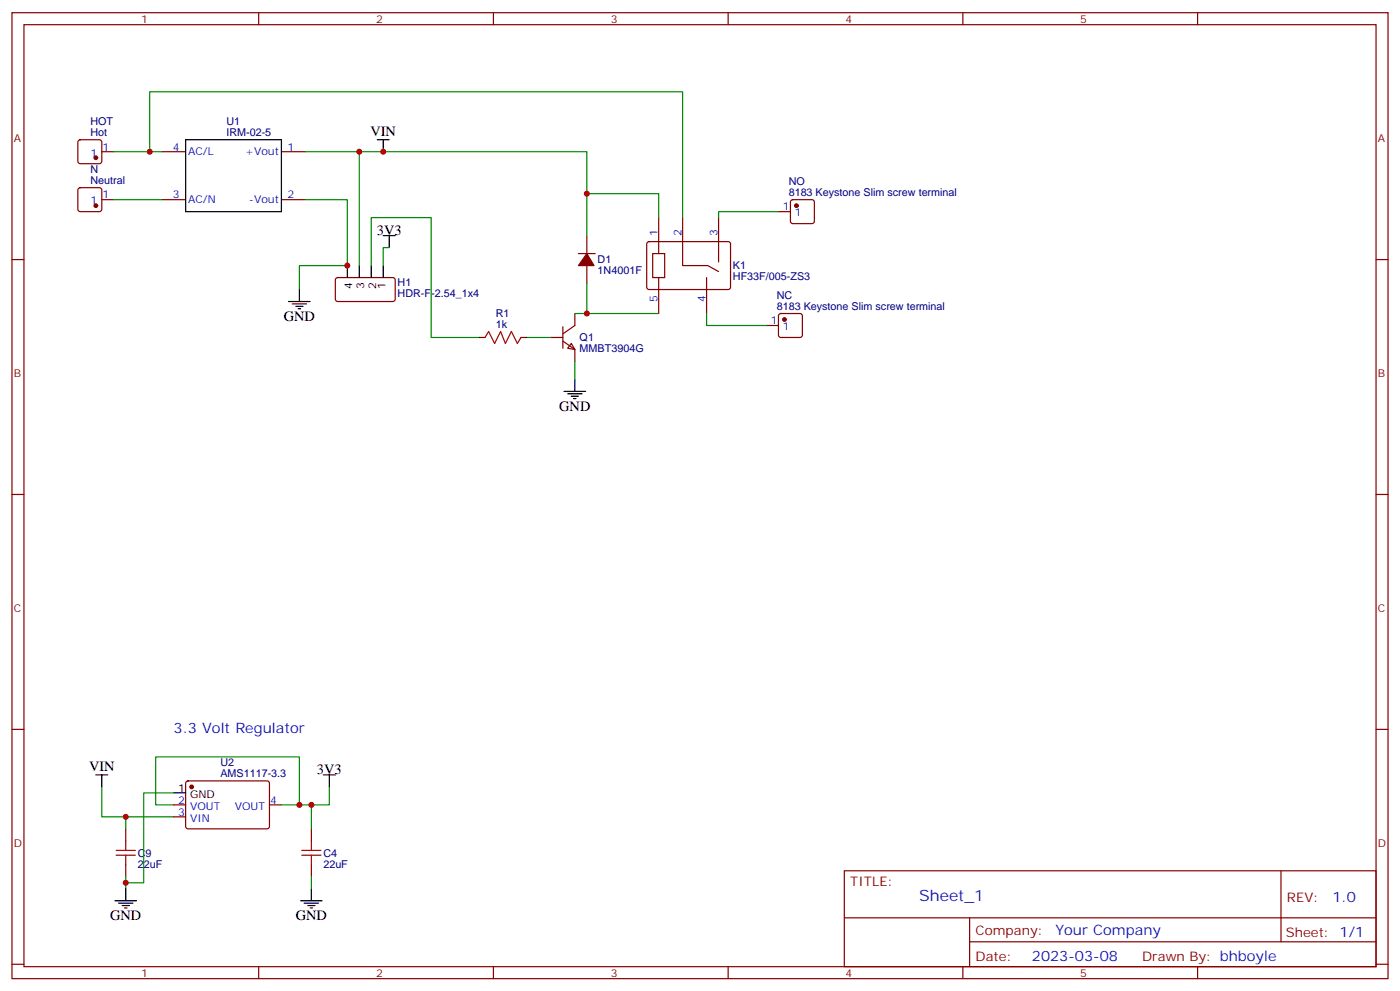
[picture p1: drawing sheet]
<svg xmlns="http://www.w3.org/2000/svg" width="412mm" height="292mm" viewBox="0 0 412 292" stroke-linecap="round" stroke-linejoin="round" font-family="sans-serif">
<g fill="none" stroke="#870000" stroke-width=".35">
<path d="M3.5 3.7h405.4v284.4h-405.4zM7.1 7.3h398.2v277.3h-398.2zM76.2 3.7v3.6M145.3 3.7v3.6M214.5 3.7v3.6M283.6 3.7v3.6M352.8 3.7v3.6M23.2 41.3l.4-.2h5.7l.5 .2 .2 .5v5.7l-.2 .5-.5 .2h-5.7l-.5-.2-.2-.5v-5.7zM23.2 55.5l.4-.3h5.7l.5 .3 .2 .5v5.6l-.2 .5-.5 .2h-5.7l-.5-.2-.2-.5v-5.6zM30 44.7h3.5M30 58.8h3.5M47.6 44.7h7.1"/>
<path d="M47.6 58.8h7.1M82.9 44.7h7.1M82.9 58.8h7.1M233.1 59l.4-.2h5.7l.5 .2 .2 .5v5.6l-.2 .5-.5 .2h-5.7l-.5-.2-.2-.5v-5.6zM3.5 76.4h3.6M170.4 74.6h4.9M172.9 69.4v5.2M172.9 78.2v5.3M190.7 71.3l.5-.2 23.6 .1 .4 .6-.1 13-.6 .4h-23.6l-.4-.7v-12.7zM192.3 74.6h3.5v7.1h-3.5zM194 64.1v10.5M201.1 64.1v14.1h7.4l3.2 1.7"/>
<path d="M211.7 64.1v13M229.3 62.3h3.5M405.3 76.4h3.6M99 81.9l.5-.2 16.5 .1 .4 .6v5.9l-.7 .5-16.5-.1-.4-.6v-5.7zM141.1 99.3h1.8M153.5 99.3h1.7M162.3 99.3h3.5M165.8 96.2v6.3M169.3 92.3v3.5l-3.5 2.5M194 81.7v10.6M208.1 81.7v10.6M225.8 95.8h3.5"/>
<path d="M229.5 92.5l.5-.2h5.7l.5 .2 .2 .5v5.6l-.3 .5-.4 .2h-5.7l-.5-.2-.2-.5v-5.6zM165.8 100.4l3.5 2.5v3.5M168.3 101.1l1 1.8-2.1-.4zM3.5 145.6h3.6M405.3 145.6h3.6M3.5 214.7h3.6M405.3 214.7h3.6M51.2 236.9h3.5M54.9 230.1l.5-.2h23.5l.5 .7-.1 13-.6 .4-23.6-.1-.4-.6v-12.7zM79.4 236.9h3.5M37 244v3.5M37 254.6v3.5"/>
<path d="M51.2 240.5h3.5M91.7 244v3.5M91.7 254.6v3.5M248.7 256.3h156.6v28.3h-156.6zM377.3 256.4v20.8M248.7 270.2h156.5M285.6 277.2h119.6M285.6 270.2v14.1M3.5 283.8h3.6M76.2 284.6v3.5M145.3 284.6v3.5M214.5 284.6v3.5"/>
<path d="M283.6 284.6v3.5M352.8 284.6v3.5M405.3 283.8h3.6"/>
</g>
<g fill="none" stroke="#000" stroke-width=".35">
<path d="M54.7 41.1h28.2v21.2h-28.2zM111.1 41.1h3.6M112.9 41.1v3.6M102.3 78.2v3.5M105.8 78.2v3.5M109.4 78.2v3.5M112.9 78.2v3.5M112.9 69.4h3.5M114.7 69.4v3.5M85 88.8h6.4M86.1 89.5h4.2M87.1 90.2h2.2"/>
<path d="M87.8 90.9h.7M88.2 85.2v3.6M166.2 115.2h6.3M167.2 115.9h4.2M168.3 116.6h2.1M169 117.3h.7M169.3 111.7v3.5M28.2 228.1h3.5M30 228.1v3.5M51.2 233.4h3.5M95.2 228.1h3.6M97 228.1v3.5"/>
<path d="M33.9 265.1h6.3M34.9 265.9h4.3M36 266.6h2.1M36.7 267.3h.7M37 261.6v3.5M88.5 265.1h6.4M89.6 265.9h4.2M90.7 266.6h2.1M91.4 267.3h.7M91.7 261.6v3.5"/>
</g>
<g fill="#870000" stroke="#870000" stroke-width=".35">
<path d="M172.9 74.6l2.1 3.6h-4.6z"/>
<circle cx="28.2" cy="46.4" r=".53"/>
<circle cx="28.2" cy="60.5" r=".53"/>
<circle cx="234.6" cy="60.5" r=".53"/>
<circle cx="231.1" cy="94.1" r=".53"/>
<circle cx="56.4" cy="231.6" r=".53"/>
</g>
<g fill="none" stroke="#008700" stroke-width=".35">
<path d="M33.5 44.7h10.6v-17.7h157v37.1M33.5 58.8h14.1M44.1 44.7h3.5M90 58.8h12.3v19.4h-14.1v7M90 44.7h82.9v12.3h21.1v7.1M105.8 44.7v33.5M172.9 57v12.4M109.4 78.2v-14.1h17.6v35.2h14.1M114.7 72.9h-1.8v5.3M229.3 62.3h-17.6v1.8M155.2 99.3h7.1M169.3 92.3h24.7"/>
<path d="M172.9 83.5v8.8M208.1 92.3v3.5h17.7M169.3 106.4v5.3M30 231.6v8.9h21.2M51.2 233.4h-8.9v26.5h-5.3M51.2 236.9h-5.3v-14.1h42.3v14.1M91.7 236.9v7.1M97 231.6v5.3h-14.1M37 240.5v3.5M37 258.1v3.5M91.7 258.1v3.5"/>
</g>
<path d="M142.9 99.3l1-1.7 1.8 3.5 1.8-3.5 1.4 3.5 1.7-3.5 1.8 3.5 1.1-1.8M34.2 250.3h5.7M34.2 251.7h5.7M37 247.5v2.8M37 251.7v2.9M88.9 250.3h5.6M88.9 251.7h5.6M91.7 247.5v2.8M91.7 251.7v2.9" fill="none" stroke="#a10000" stroke-width=".35"/>
<g fill="#c00">
<circle cx="102.3" cy="78.2" r=".88"/>
<circle cx="172.9" cy="92.3" r=".88"/>
<circle cx="172.9" cy="57" r=".88"/>
<circle cx="44.1" cy="44.7" r=".88"/>
<circle cx="37" cy="259.9" r=".88"/>
<circle cx="91.7" cy="236.9" r=".88"/>
<circle cx="37" cy="240.5" r=".88"/>
<circle cx="88.2" cy="236.9" r=".88"/>
<circle cx="112.9" cy="44.7" r=".88"/>
<circle cx="105.8" cy="44.7" r=".88"/>
</g>
<text font-size="4.6" fill="#00f" x="270.8" y="265.4">Sheet_1</text>
<g font-size="4.2">
<text x="109.1" y="40">VIN</text>
<text x="111" y="69">3V3</text>
<text x="83.6" y="94.4">GND</text>
<text x="164.7" y="120.9">GND</text>
<text x="26.2" y="227">VIN</text>
<text x="93.4" y="227.8">3V3</text>
<text x="32.5" y="270.8">GND</text>
<text x="87.1" y="270.8">GND</text>
</g>
<g font-size="4.2" fill="#00f">
<text x="51.2" y="215.8">3.3 Volt Regulator</text>
<text x="392.5" y="265.6">1.0</text>
<text x="310.9" y="275.2">Your Company</text>
<text x="304" y="283">2023-03-08</text>
</g>
<g font-size="3.9" fill="#800">
<text x="250.5" y="260.9">TITLE:</text>
<text x="379.1" y="265.6">REV:</text>
<text x="287.4" y="275.1">Company:</text>
<text x="378.7" y="275.7">Sheet: 1/1</text>
<text x="287.4" y="282.8">Date:</text>
<text x="336.4" y="282.9">Drawn By: bhboyle</text>
</g>
<g font-size="3.2" fill="#800">
<text x="41.6" y="6.7">1</text>
<text x="110.8" y="6.7">2</text>
<text x="179.9" y="6.7">3</text>
<text x="249.1" y="6.7">4</text>
<text x="318.2" y="6.7">5</text>
<text x="4.1" y="41.8">A</text>
<text x="405.9" y="41.8">A</text>
<text x="4.1" y="111">B</text>
<text x="405.9" y="111">B</text>
<text x="4.1" y="180.1">C</text>
<text x="405.9" y="180.1">C</text>
<text x="4.1" y="249.3">D</text>
<text x="405.9" y="249.3">D</text>
<text x="41.6" y="287.5">1</text>
<text x="110.8" y="287.5">2</text>
<text x="179.9" y="287.5">3</text>
<text x="249.1" y="287.5">4</text>
<text x="318.2" y="287.5">5</text>
</g>
<g font-size="3.2" fill="#000080">
<text x="26.7" y="40.1">Hot</text>
<text x="26.7" y="36.9">HOT</text>
<text x="66.7" y="40">IRM-02-5</text>
<text x="66.7" y="36.8">U1</text>
<text x="26.7" y="51">N</text>
<text x="26.7" y="54.2">Neutral</text>
<text x="232.3" y="57.7">8183 Keystone Slim screw terminal</text>
<text x="232.3" y="54.5">NO</text>
<text x="176" y="77.5">D1</text>
<text x="176" y="80.7">1N4001F</text>
<text x="215.9" y="82.4">HF33F/005-ZS3</text>
<text x="215.9" y="79.3">K1</text>
<text x="117.1" y="87.4">HDR-F-2.54_1x4</text>
<text x="117.1" y="84.3">H1</text>
<text x="228.8" y="88">NC</text>
<text x="146.1" y="93.3">R1</text>
<text x="228.8" y="91.2">8183 Keystone Slim screw terminal</text>
<text x="146.1" y="96.5">1k</text>
<text x="170.7" y="100.5">Q1</text>
<text x="170.7" y="103.7">MMBT3904G</text>
<text x="64.9" y="225.6">U2</text>
<text x="64.9" y="228.7">AMS1117-3.3</text>
<text x="40.6" y="255.4">22uF</text>
<text x="40.6" y="252.2">C9</text>
<text x="95.2" y="255.4">22uF</text>
<text x="95.2" y="252.2">C4</text>
</g>
<g font-size="3.2" fill="#00f">
<text x="26.7" y="46.1">1</text>
<text x="30.2" y="44.3">1</text>
<text x="50.9" y="44.3">4</text>
<text x="55.4" y="45.7">AC/L</text>
<text x="72.2" y="45.7">+Vout</text>
<text x="84.7" y="44.3">1</text>
<text x="30.2" y="58.4">1</text>
<text x="50.9" y="58.4">3</text>
<text x="55.4" y="59.8">AC/N</text>
<text x="73.4" y="59.8">-Vout</text>
<text x="84.7" y="58.4">2</text>
<text x="26.7" y="60.2">1</text>
<text x="230.6" y="61.9">1</text>
<text x="234.1" y="63.7">1</text>
<text x="193.7" y="69.4" transform="rotate(-90 193.7 69.4)">1</text>
<text x="200.7" y="69.4" transform="rotate(-90 200.7 69.4)">2</text>
<text x="211.3" y="69.4" transform="rotate(-90 211.3 69.4)">3</text>
<text x="193.7" y="89" transform="rotate(-90 193.7 89)">5</text>
<text x="207.8" y="89" transform="rotate(-90 207.8 89)">4</text>
<text x="227.1" y="95.5">1</text>
<text x="230.6" y="97.2">1</text>
<text x="52.5" y="236.6">2</text>
<text x="56" y="238.3">VOUT</text>
<text x="69.1" y="238.3">VOUT</text>
<text x="79.6" y="236.6">4</text>
<text x="52.5" y="240.1">3</text>
<text x="56" y="241.9">VIN</text>
</g>
<g font-size="3.2">
<text x="103.7" y="85" transform="rotate(-90 103.7 85)">4</text>
<text x="107.2" y="85" transform="rotate(-90 107.2 85)">3</text>
<text x="110.8" y="85" transform="rotate(-90 110.8 85)">2</text>
<text x="113.6" y="85" transform="rotate(-90 113.6 85)">1</text>
<text x="52.5" y="233">1</text>
<text x="56" y="234.8">GND</text>
</g>
</svg>
